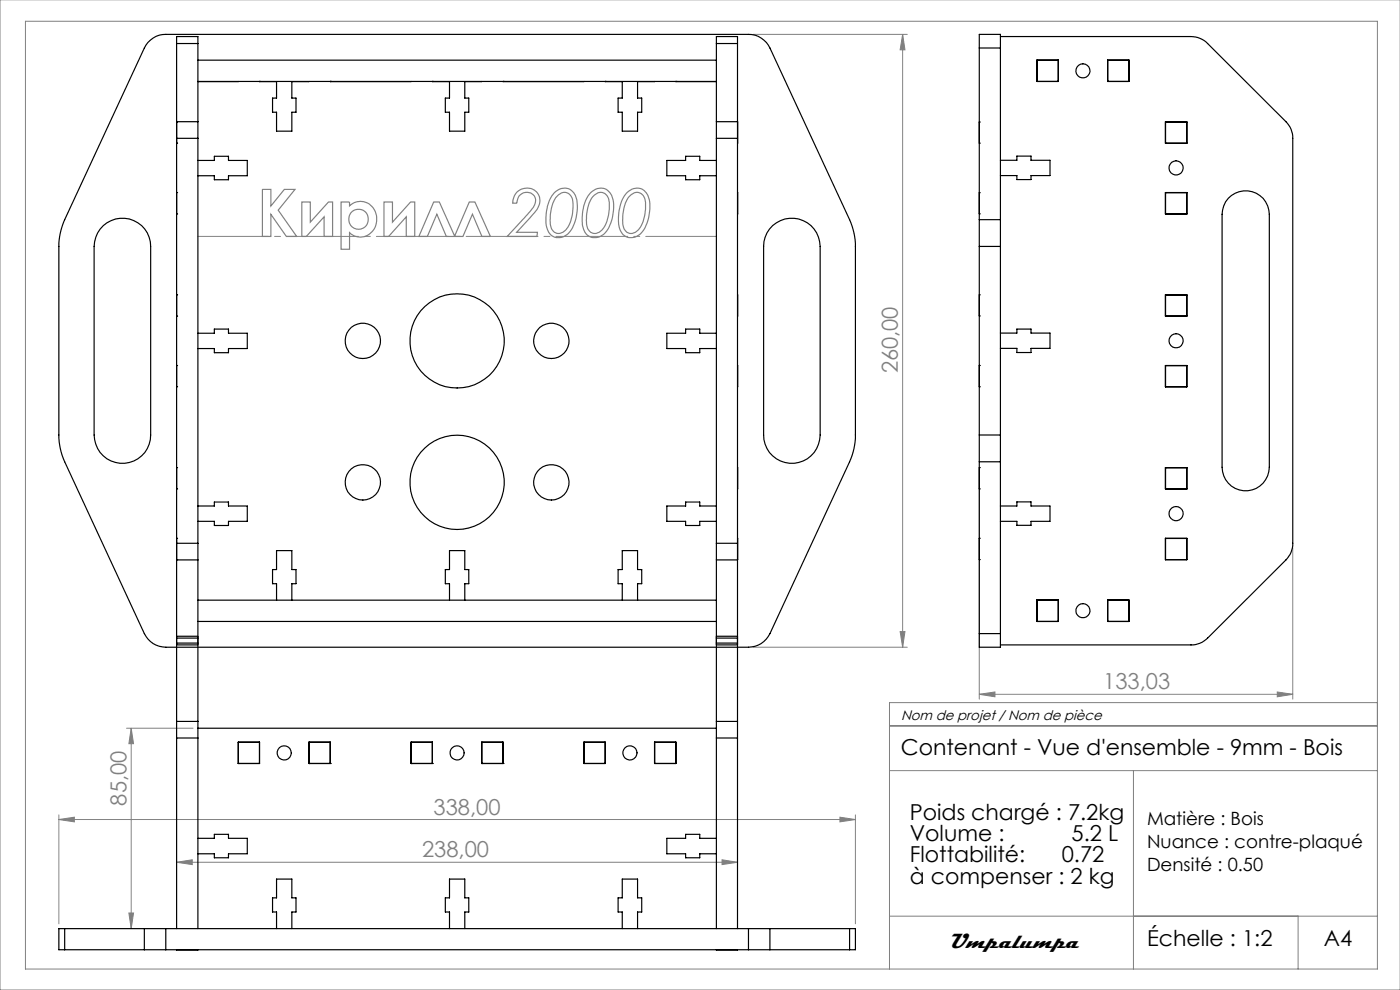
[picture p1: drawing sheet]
<svg xmlns="http://www.w3.org/2000/svg" width="297mm" height="210mm" viewBox="0 0 297 210" stroke-linecap="round" stroke-linejoin="round" font-family="sans-serif">
<g fill="none" stroke="#808080" stroke-width=".21">
<path d="M0 0h297v210h-297zM5.4 4.5h286.8v201.1h-286.8zM159.8 7.3h32.7M191.5 7.3l.5 3.3h-1zM191.5 7.3v130M207.8 99.3v49M274.2 116.2v32.1M159.8 137.3h32.7M191 134h1l-.5 3.3zM26.8 154.5h14.2M27.8 154.5l.5 3.3h-1zM27.8 154.5v42.5"/>
<path d="M188.7 154h103.5M207.8 147.3l3.3-.5v1zM207.8 147.3h66.4M271 146.8l3.2 .5-3.2 .5zM292.2 149h-103.5v56.6M12.5 173.8l3.3-.5v1zM12.5 172.9v23.1M12.5 173.8h169M178.2 173.3l3.3 .5-3.3 .5zM181.5 172.9v23.1M188.7 163.5h103.5M240.5 163.5v42.1"/>
<path d="M27.3 193.7h1l-.5 3.3zM37.5 182.9l3.3-.5v1zM37.5 182.9h119M153.2 182.4l3.3 .5-3.3 .5zM188.7 194.3h103.5M275.4 194.3v11.3"/>
</g>
<g fill="none" stroke="#808080" stroke-width=".25">
<path d="M55.7 40.2h1.8v3.5l2.8-3.5h2.3l-3.6 4.4 3.9 5.6h-2.2l-3.2-4.7v4.7h-1.8zM64 42.9h1.8v4.2l3.9-4.2h.9v7.3h-1.8v-4.2l-3.8 4.2h-1zM72.4 42.9h1.8v.8a3.5 3.5 0 0 1 4-.5 3.5 3.5 0 0 1 1.7 3.7 3.4 3.4 0 0 1-2.1 3.1 3.4 3.4 0 0 1-3.6-.7v3.6h-1.8zM81.5 42.9h1.8v4.2l3.8-4.2h.9v7.3h-1.8v-4.2l-3.8 4.2h-.9zM92 42.9h1.2l3.3 7.3h-1.8l-2-4.8-2 4.8h-1.8zM99.6 42.9h1.2l3.2 7.3h-1.8l-2-4.8-2 4.8h-1.8zM109.7 40.7a2.83 2.83 0 0 1 4.1 0 2.83 2.83 0 0 1-.1 4.1l-4.1 4.5h4.4l-.1 .9h-6.3l3.8-4.2a6.9 6.9 0 0 0 2.2-3.5 1.99 1.99 0 0 0-2.1-1.7 1.99 1.99 0 0 0-1.8 2.1l-.1 .2h-.8a3.7 3.7 0 0 1 .9-2.4zM117.5 41a2.71 2.71 0 0 1 2.9-1 2.71 2.71 0 0 1 2 2.4 8.6 8.6 0 0 1-2.1 7.3 2.64 2.64 0 0 1-2.8 .5 2.64 2.64 0 0 1-1.6-2.3 9.7 9.7 0 0 1 1.6-6.9zM118 41.8a1.87 1.87 0 0 1 2.3-.9 1.87 1.87 0 0 1 1.2 2 7.9 7.9 0 0 1-1.7 6.1 1.75 1.75 0 0 1-2 .4 1.75 1.75 0 0 1-1-1.7 9.1 9.1 0 0 1 1.2-5.9zM125.2 41a2.71 2.71 0 0 1 2.9-1 2.71 2.71 0 0 1 2 2.4 8.6 8.6 0 0 1-2.1 7.3 2.66 2.66 0 0 1-2.8 .5 2.66 2.66 0 0 1-1.6-2.3 9.7 9.7 0 0 1 1.6-6.9zM125.7 41.8a1.89 1.89 0 0 1 2.3-.9 1.89 1.89 0 0 1 1.3 2 8.1 8.1 0 0 1-1.8 6.1 1.75 1.75 0 0 1-2 .4 1.75 1.75 0 0 1-1-1.7 9.1 9.1 0 0 1 1.2-5.9zM133.1 40.8a2.67 2.67 0 0 1 2.9-.8 2.67 2.67 0 0 1 1.8 2.4 8.6 8.6 0 0 1-2.1 7.3 2.62 2.62 0 0 1-2.8 .5 2.62 2.62 0 0 1-1.6-2.3 9.2 9.2 0 0 1 1.8-7.1z"/>
<path d="M133.4 41.8a1.89 1.89 0 0 1 2.2-.9 1.89 1.89 0 0 1 1.3 2 8.1 8.1 0 0 1-1.8 6.1 1.75 1.75 0 0 1-1.9 .4 1.75 1.75 0 0 1-1-1.7 9.1 9.1 0 0 1 1.2-5.9z"/>
<circle cx="76.1" cy="46.5" r="2.1"/>
</g>
<path d="M42 50.1h110" fill="none" stroke="#808080" stroke-width=".21" stroke-dasharray="15.2 1.3 1.3 1.3" stroke-dashoffset=".2"/>
<g fill="#808080">
<path d="M12.5 173.8l3.3-.5v1zM178.2 173.3l3.3 .5-3.3 .5z"/>
<path d="M207.8 147.3l3.3-.5v1zM271 146.8l3.2 .5-3.2 .5z"/>
<path d="M37.5 182.9l3.3-.5v1zM153.2 182.4l3.3 .5-3.3 .5z"/>
<path d="M191.5 7.3l.5 3.3h-1zM191 134h1l-.5 3.3zM27.8 154.5l.5 3.3h-1zM27.3 193.7h1l-.5 3.3z"/>
</g>
<g fill="none" stroke="#000" stroke-width=".25">
<path d="M31.4 9a4.8 4.8 0 0 1 3.8-1.7h123.6a5 5 0 0 1 4.5 2.9l16.9 36.4a14 14 0 0 1 1.3 5.7v40a13.7 13.7 0 0 1-1.3 5.7l-16.9 36.4a5 5 0 0 1-4.5 2.9h-123.6a5 5 0 0 1-4.6-2.9l-16.9-36.4a13.7 13.7 0 0 1-1.2-5.7v-40a14 14 0 0 1 1.2-5.7l16.9-36.4zM37.5 9.2v-1.4h4.5v1.4M37.5 9.2v109.5M37.5 9.2h4.5M42 12.8h110M42 9.2v16.6M50.6 17.3h.1M55.1 17.3h.1M58.7 17.3v3.5h-.9v3h.9v4h3.2v-4h.9v-3h-.9v-3.5M65.5 17.3h.1M70.1 17.3h.1M87.2 17.3h.1"/>
<path d="M91.7 17.3h.1M91.8 17.3h.1M95.4 17.3v3.5h-.9v3h.9v4h3.2v-4h.8v-3h-.8v-3.5M102.2 17.3h.1M106.7 17.3h.1M106.8 17.3h.1M123.9 17.3h.1M128.4 17.3h.1M132 17.3v3.5h-.9v3h.9v4h3.3v-4h.8v-3h-.8v-3.5M138.9 17.3h.1M143.4 17.3h.1M152 9.2v-1.4h4.5v1.4"/>
<path d="M152 17.3h-110M152 9.2h4.5M152 9.2v16.6M156.5 9.2v20.1M207.8 10.2v-2.9h4.4v2.9M207.8 10.2v36.4M207.8 10.2h4.4M212.2 7.8h40.5a5 5 0 0 1 3.5 1.4l16.6 16.6a4.8 4.8 0 0 1 1.4 3.5v85.9a4.8 4.8 0 0 1-1.4 3.6l-16.6 16.6a4.8 4.8 0 0 1-3.5 1.4h-40.5M212.2 10.2v36.4M220 12.8h4.5v4.5h-4.5zM220 12.8v4.5M235 17.3h.1"/>
<path d="M235 12.8h4.5v4.5h-4.5zM37.5 30.4h.1M37.5 25.9h.1M37.5 25.8v3.5h4.5M37.5 25.8h4.5M42 25.8v3.5M42 34h3.5v-.8h3v.8h4v3.3h-4v.8h-3v-.8h-3.5M42 29.3v85.9M152 25.8v3.5M152 34h-3.6v-.8h-2.9v.8h-4v3.3h4v.8h2.9v-.8h3.6M152 25.8l4.5 .1v4.5M152 29.3h4.5"/>
<path d="M152 29.3v85.9M156.5 29.3v85.9M207.8 30.4h.1M207.8 25.9h.1M212.2 34h3.5v-.9h3v.9h4v3.2h-4v.9h-3v-.9h-3.5M247.2 25.9h4.6v4.5h-4.6zM247.3 25.9h4.5M21.9 47.9a6 6 0 0 1 6.5-1.1 6 6 0 0 1 3.6 5.5v40a6 6 0 0 1-6 6 6 6 0 0 1-6-6v-40a6.3 6.3 0 0 1 1.9-4.4zM37.5 45.4h.1M37.5 40.8h.1M156.5 40.8v4.6M163.9 47.9a6 6 0 0 1 6.5-1.1 6 6 0 0 1 3.6 5.5v40a6 6 0 0 1-6 6 6 6 0 0 1-6-6v-40a6 6 0 0 1 1.9-4.4z"/>
<path d="M207.8 46.6v5.7M207.8 45.4h.1M207.8 40.9h.1M207.8 46.6h4.4M207.8 52.3h4.4M207.8 52.3v40M212.2 46.6v5.7M212.2 52.3v40M247.2 40.8h4.6v4.6h-4.6zM247.3 40.9h4.5M260.6 42.1a5 5 0 0 1 5.5-1.3 5 5 0 0 1 3.2 4.7v53.6a5 5 0 0 1-5 5 5 5 0 0 1-5-5v-53.6a5.3 5.3 0 0 1 1.3-3.4zM37.5 67.1h.1"/>
<path d="M37.5 77.5h.1M37.5 62.5h.1M42 70.7h3.5v-.9h3v.9h4v3.2h-4v.9h-3v-.9h-3.5M152 70.7h-3.6v-.9h-2.9v.9h-4v3.2h4v.9h2.9v-.9h3.6M156.5 62.5v4.6M156.5 77.5v4.5M207.8 77.5h.1M207.8 67h.1M207.8 62.5h.1M212.2 70.7h3.5v-.9h3v.9h4v3.2h-4v.9h-3v-.9h-3.5M247.2 62.5h4.6v4.6h-4.6zM247.2 77.5h4.6v4.5h-4.6z"/>
<path d="M247.3 77.6h4.5M247.3 62.6h4.5M37.5 99.2h.1M37.5 82h.1M156.5 99.2v4.5M207.8 92.3v5.7M207.8 99.2h.1M207.8 82h.1M207.8 92.3h4.4M207.8 98v36.4M207.8 98h4.4M212.2 92.3v5.7"/>
<path d="M212.2 98v36.4M247.2 99.2h4.6v4.5h-4.5zM247.3 99.2h4.5M37.5 103.7h.1M37.5 118.7h.1M37.5 114.2h.1M37.5 118.8v16.6M37.5 118.8h4.5M42 115.2h-4.5v3.6M42 115.2v3.6M42 107.3h3.5v-.8h3v.8h4v3.3h-4v.9h-3v-.9h-3.5M42 118.8v16.6"/>
<path d="M152 115.2v3.6M152 107.3h-3.6v-.8h-2.9v.8h-4v3.3h4v.9h2.9v-.9h3.6M152 115.2h4.5M152 118.8h4.5M152 118.8v16.6M156.5 115.2v3.6M156.5 114.2v4.5M156.5 118.8v16.6M207.8 118.7h.1M207.8 114.2h.1M207.8 103.7h.1M212.2 107.3h3.5v-.8h3v.8h4v3.3h-4v.8h-3v-.8h-3.5"/>
<path d="M247.2 114.2h4.6v4.5h-4.5zM247.2 118.7h4.6M247.2 103.7h4.6M247.3 114.2h4.5M37.5 135.4v1.4h4.5v-1.4M37.5 135.4h4.5M37.5 136.4v-1.4h4.5v1.4M37.5 136.4v16.6M37.5 136.4h4.5M42 131.8h110M42 127.3h110M42 136.4v16.6"/>
<path d="M58.7 127.3v-3.5h-.9v-3h.9v-4h3.2v4h.9v3h-.9v3.5M95.4 127.3v-3.5h-.9v-3h.9v-4h3.2v4h.8v3h-.8v3.5M132 127.3v-3.5h-.9v-3h.9v-4h3.3v4h.8v3h-.8v3.5M152 135.4v1.4h4.5v-1.4M152 136.4v-1.4h4.5v1.4M152 135.4h4.5M152 136.4v16.6M152 136.4h4.5M156.5 136.4v16.6M207.8 134.4v2.9h4.4v-2.9M207.8 134.4h4.4M220 127.3h4.5v4.5h-4.5z"/>
<path d="M220 127.3v4.5M235 127.3h.1M235 127.3h4.5v4.5h-4.5zM37.5 153v3.6M37.5 156.6v40.4M37.5 153h4.5M37.5 156.6h4.5M42 153v3.6M42 156.6v40.4M42 154.5h110M50.6 157.4h4.5l-.1 4.6h-4.4zM123.9 157.4h4.5v4.6h-4.5z"/>
<path d="M123.9 157.4v4.6M138.9 157.4h4.5v4.6h-4.5zM138.9 157.4v4.6M143.4 157.4v4.6M152 153v3.6M152 156.6v40.4M152 153h4.5M152 156.6h4.5M156.5 153v3.6M156.5 156.6v40.4M42 177.8h3.5v-.8h3v.8h4v3.3h-4v.9h-3v-.9h-3.5M50.6 162h.1"/>
<path d="M65.5 162h.1M65.5 162v-4.6h4.6v4.6M65.5 162h4.6M70.1 162h.1M87.2 162h.1M87.2 162v-4.6h4.5v4.6M87.2 162h4.5M91.7 162h.1M102.2 162h.1M102.2 162v-4.6h4.5v4.6M102.2 162h4.5M106.7 162h.1"/>
<path d="M152 177.8h-3.6v-.8h-2.9v.8h-4v3.3h4v.9h2.9v-.9h3.6M13.7 197h-1.2v4.5h1.2M13.7 197h16.9M13.7 197v4.5M30.6 197h4.6M30.6 197v4.5M35.2 197v4.5M35.2 197h123.6M58.7 197v-3.5h-.9v-3h.9v-4h3.2v4h.9v3h-.9v3.5M95.4 197v-3.5h-.9v-3h.9v-4h3.2v4h.8v3h-.8v3.5M132 197v-3.5h-.9v-3h.9v-4h3.3v4h.8v3h-.8v3.5M158.8 197h4.5"/>
<path d="M158.8 197v4.5M163.3 197h16.9M163.3 197v4.5M180.2 197h1.3v4.5h-1.3M180.2 197v4.5M13.7 201.5h16.9M30.6 201.5h4.6M35.2 201.5h123.6M37.5 201.5h.1M42 201.5h.1M152 201.5h.1M156.5 201.5h.1"/>
<path d="M158.8 201.5h4.5M163.3 201.5h16.9"/>
<circle cx="229.7" cy="15" r="1.49"/>
<circle cx="249.5" cy="35.6" r="1.51"/>
<circle cx="77" cy="72.3" r="3.8"/>
<circle cx="97" cy="72.3" r="10"/>
<circle cx="117" cy="72.3" r="3.7"/>
<circle cx="249.5" cy="72.3" r="1.49"/>
<circle cx="77" cy="102.3" r="3.7"/>
<circle cx="97" cy="102.3" r="10"/>
<circle cx="117" cy="102.3" r="3.8"/>
<circle cx="249.5" cy="108.9" r="1.5"/>
<circle cx="229.7" cy="129.5" r="1.5"/>
<circle cx="60.3" cy="159.7" r="1.51"/>
<circle cx="97" cy="159.7" r="1.5"/>
<circle cx="133.6" cy="159.7" r="1.51"/>
</g>
<g font-size="4.7" fill="#808080">
<text x="190.5" y="79.2" transform="rotate(-90 190.5 79.2)">260,00</text>
<text x="234" y="146.3">133,03</text>
<text x="26.8" y="170.9" transform="rotate(-90 26.8 170.9)">85,00</text>
<text x="92" y="172.8">338,00</text>
<text x="89.5" y="181.9">238,00</text>
</g>
<g font-size="4.7">
<text x="191.1" y="160.1">Contenant - Vue d'ensemble - 9mm - Bois</text>
<text x="193" y="173.8">Poids chargé : 7.2kg</text>
<text x="193" y="178.4">Volume :</text>
<text x="227.3" y="178.4">5.2 L</text>
<text x="193" y="182.9">Flottabilité:</text>
<text x="225.3" y="182.9">0.72</text>
<text x="193" y="187.4">à compenser : 2 kg</text>
<text x="243.3" y="200.6">Échelle : 1:2</text>
<text x="280.8" y="200.6">A4</text>
</g>
<text font-size="4.5" x="201.4" y="201.1">Umpalumpa</text>
<g font-size="3.9">
<text x="243.3" y="175.1">Matière : Bois</text>
<text x="243.3" y="179.9">Nuance : contre-plaqué</text>
<text x="243.3" y="184.8">Densité : 0.50</text>
</g>
<text font-size="2.9" x="191.2" y="152.8">Nom de projet / Nom de pièce</text>
</svg>
